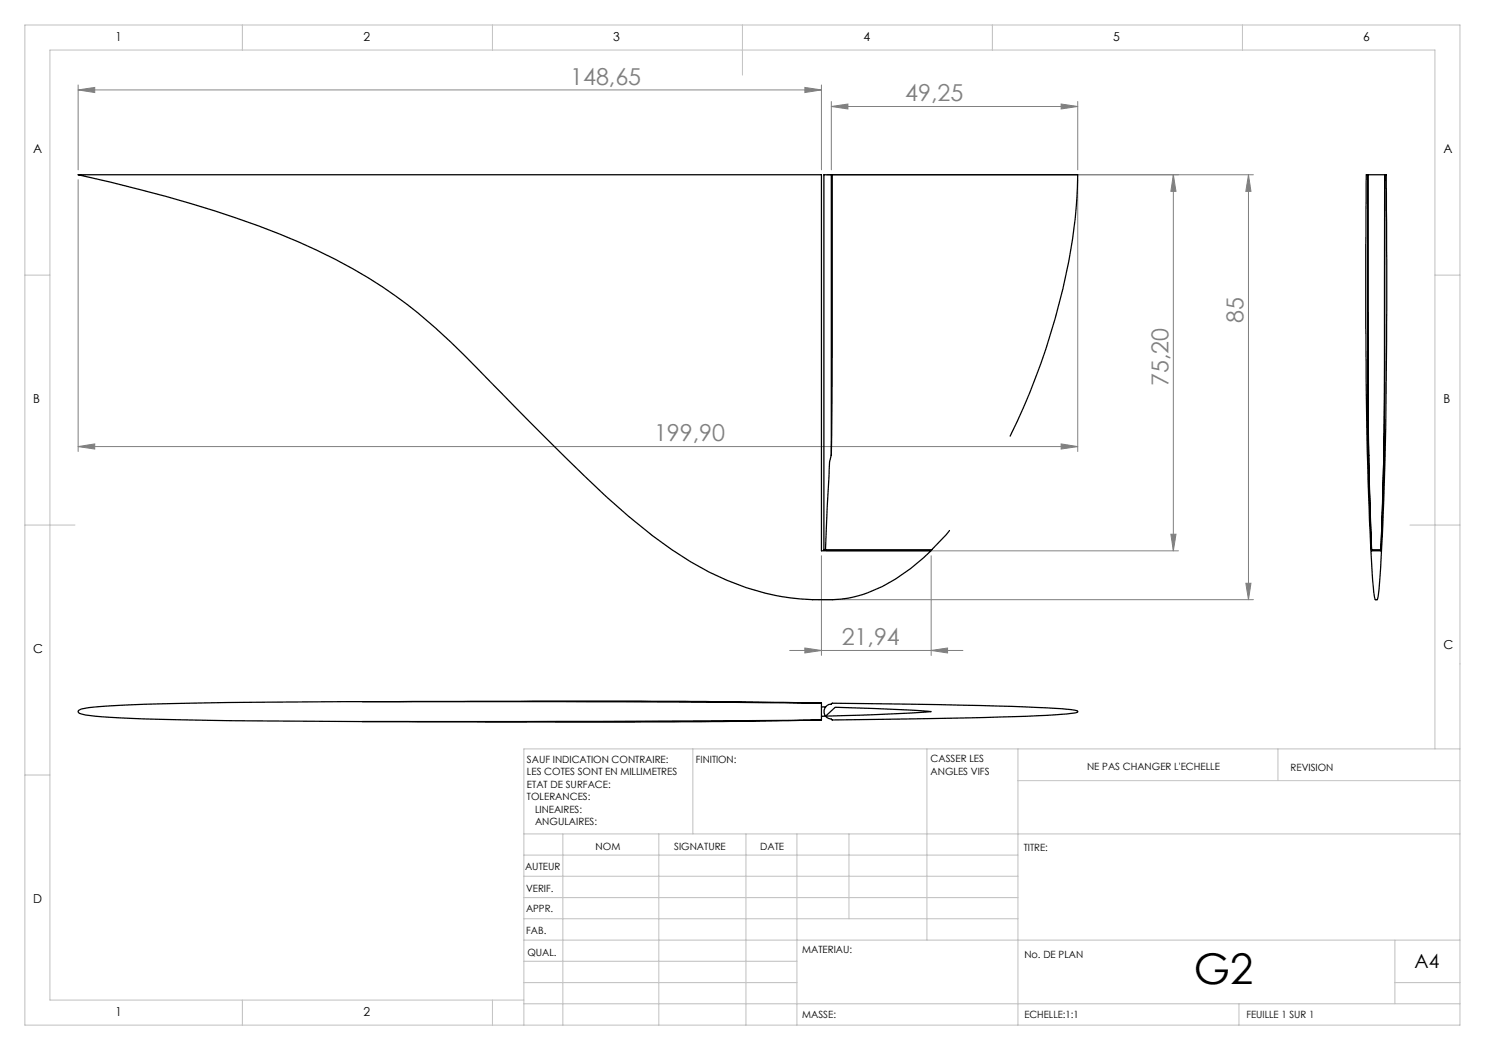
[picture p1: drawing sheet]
<svg xmlns="http://www.w3.org/2000/svg" width="297mm" height="210mm" viewBox="0 0 297 210" stroke-linecap="round" stroke-linejoin="round" font-family="sans-serif">
<g fill="none" stroke="#808080" stroke-width=".2">
<path d="M15.6 18l3.3-.5v1zM15.6 17v17M15.6 18h148.7M161 17.5l3.3 .5-3.3 .5zM164.3 17v17M15.6 35.9v54.4M165.3 35h85.4M166.3 21.3l3.3-.5v1zM166.3 20.3v13.7M166.3 21.3h49.2M212.2 20.8l3.3 .5-3.3 .5zM215.5 20.3v13.7"/>
<path d="M215.5 35.9v54.4M234.7 35v75.2M234.7 35l.5 3.3h-1zM249.7 35l.5 3.3h-1zM249.7 35v84.9M15.6 89.3l3.3-.5v1zM15.6 89.3h199.9M212.2 88.8l3.3 .5-3.3 .5zM163.5 119.9h87.2M164.3 111.2v19.9M165.3 110.2h70.4M186.2 111.2v19.9"/>
<path d="M234.2 106.8h1l-.5 3.4zM249.2 116.7h1l-.5 3.2zM157.9 130.1h34.7M161 129.6l3.3 .5-3.3 .5zM186.2 130.1l3.3-.5v1z"/>
</g>
<g fill="none" stroke="#c0c0c0" stroke-width=".2">
<path d="M5 5h287v200h-287zM48.5 5v5M98.5 5v5M148.5 5v10M198.5 5v5M248.5 5v5M5 55h5M287 55h5M5 105h10M282 105h10M5 155h5M138.6 149.8v17"/>
<path d="M185.4 149.8v38.2M203.6 149.8v55.2M203.6 156.1h88.4M255.6 149.8v6.3M287 149.8v-139.8h-277v190h94.8M292 149.8h-187.2v55.2M104.8 166.8h187.2M104.8 179.5h98.8M104.8 175.3h98.8M104.8 171h98.8M112.6 166.8v38.2M131.8 166.8v38.2"/>
<path d="M149.2 166.8v38.2M159.4 166.8v38.2M169.8 166.8v17M104.8 183.8h98.8M104.8 196.5h54.6M104.8 192.3h54.6M104.8 188h187.2M279 196.5h13M279 188v12.8M48.5 200v5M98.5 200v5M104.8 200.8h187.2"/>
<path d="M247.8 200.8v4.2"/>
</g>
<g fill="#808080">
<path d="M15.6 18l3.3-.5v1zM161 17.5l3.3 .5-3.3 .5zM166.3 21.3l3.3-.5v1zM212.2 20.8l3.3 .5-3.3 .5z"/>
<path d="M161 129.6l3.3 .5-3.3 .5zM186.2 130.1l3.3-.5v1z"/>
<path d="M15.6 89.3l3.3-.5v1zM212.2 88.8l3.3 .5-3.3 .5z"/>
<path d="M249.2 116.7h1l-.5 3.2zM249.7 35l.5 3.3h-1z"/>
<path d="M234.2 106.8h1l-.5 3.4zM234.7 35l.5 3.3h-1z"/>
</g>
<g fill="none" stroke="#000" stroke-width=".25">
<path d="M166.3 35h-1.5v75h.3M166.3 35v56M166.3 35h.1M166.4 35h49.1a105.3 105.3 0 0 1-4.5 28.7 135.2 135.2 0 0 1-9 23.5M166.4 35v36.8l-.1 19.2M273.4 35h-.1l-.1 1.9v33.2a698.1 698.1 0 0 0 1.5 48.3l.3 1.4 .1 .1h.3a38.1 38.1 0 0 0 .8-8.4 1325.2 1325.2 0 0 0 1.1-72.8l-.1-3.7h-.1M273.5 35v14.1a1523 1523 0 0 0 .7 58.3l.1 2.8h1.8a647.2 647.2 0 0 0 .8-38.5v-36.7M273.6 35h3.3v36.7a721.5 721.5 0 0 1-.8 38.3h-1.8l-.3-8.8-.4-21.7zM166.3 91a9.8 9.8 0 0 0-.5 4.2l-.7 14.8M165.1 110h21.3M186.2 110.2h-21.9v-75.2h-148.7a251.4 251.4 0 0 1 44.1 13.4 98.9 98.9 0 0 1 33.2 22.7l2.6 2.7a832.5 832.5 0 0 0 25.7 25.5 98.2 98.2 0 0 0 20.6 15.1 47 47 0 0 0 21.7 5.5h.3a25.4 25.4 0 0 0 9.7-1.3 35.8 35.8 0 0 0 12.7-8.4M189.9 106.1l-3.5 3.8"/>
<path d="M15.8 142.1l.1-.2a45.3 45.3 0 0 1 10.3-.9 2321.5 2321.5 0 0 1 78.4-.7l59.7 .3v3.4l-60.2 .3a2228.5 2228.5 0 0 1-80.1-.7l-6.9-.6a1.81 1.81 0 0 1-1.5-.6zM72.5 140.3l55.7-.1 35.9 .4M164.1 144l-37.4 .4-54.2-.1M164.3 141.4h.8M165.1 143.2l1.9-1.7 15.1 .5 4.1 .3-11.4 .6-10.5 .4M165.3 141.2l1.1-.6 21.5 .3 17.2 .5a67.1 67.1 0 0 1 10.2 .7l.2 .2v.1a35.5 35.5 0 0 1-8 .7l-21.2 .6-19.9 .3-.1-.2a1.5 1.5 0 0 1-1.4-1 1.5 1.5 0 0 1 .4-1.6z"/>
</g>
<text font-size="8.5" x="238.7" y="196.7">G2</text>
<g font-size="4.7" fill="#808080">
<text x="114" y="17">148,65</text>
<text x="181" y="20.3">49,25</text>
<text x="248.7" y="64.6" transform="rotate(-90 248.7 64.6)">85</text>
<text x="233.7" y="77.2" transform="rotate(-90 233.7 77.2)">75,20</text>
<text x="130.8" y="88.3">199,90</text>
<text x="168.3" y="129.1">21,94</text>
</g>
<text font-size="3.9" x="282.9" y="193.6">A4</text>
<g font-size="2.5">
<text x="23.1" y="8.2">1</text>
<text x="72.7" y="8.2">2</text>
<text x="122.7" y="8.2">3</text>
<text x="172.7" y="8.2">4</text>
<text x="222.7" y="8.2">5</text>
<text x="272.7" y="8.2">6</text>
<text x="6.7" y="30.7">A</text>
<text x="288.7" y="30.7">A</text>
<text x="6.7" y="80.7">B</text>
<text x="288.7" y="80.7">B</text>
<text x="6.7" y="130.7">C</text>
<text x="288.7" y="129.7">C</text>
<text x="6.7" y="180.7">D</text>
<text x="23.1" y="203.2">1</text>
<text x="72.7" y="203.2">2</text>
</g>
<g font-size="2">
<text x="105.4" y="152.6">SAUF INDICATION CONTRAIRE:</text>
<text x="105.4" y="155.1">LES COTES SONT EN MILLIMETRES</text>
<text x="139.2" y="152.6">FINITION:</text>
<text x="186.1" y="152.5">CASSER LES</text>
<text x="186.1" y="155">ANGLES VIFS</text>
<text x="217.4" y="154">NE PAS CHANGER L'ECHELLE</text>
<text x="258.1" y="154.2">REVISION</text>
<text x="105.4" y="157.6">ETAT DE SURFACE:</text>
<text x="105.4" y="160.1">TOLERANCES:</text>
<text x="107" y="162.6">LINEAIRES:</text>
<text x="107" y="165.1">ANGULAIRES:</text>
<text x="119.1" y="170">NOM</text>
<text x="134.8" y="169.9">SIGNATURE</text>
<text x="152" y="169.9">DATE</text>
<text x="204.8" y="170.2">TITRE:</text>
<text x="105" y="174.1">AUTEUR</text>
<text x="105.2" y="178.3">VERIF.</text>
<text x="105.2" y="182.4">APPR.</text>
<text x="105.3" y="186.8">FAB.</text>
<text x="105.5" y="191.1">QUAL.</text>
<text x="160.5" y="190.5">MATERIAU:</text>
<text x="204.9" y="191.6">No. DE PLAN</text>
<text x="160.4" y="203.5">MASSE:</text>
<text x="204.9" y="203.6">ECHELLE:1:1</text>
<text x="249.3" y="203.6">FEUILLE 1 SUR 1</text>
</g>
</svg>
